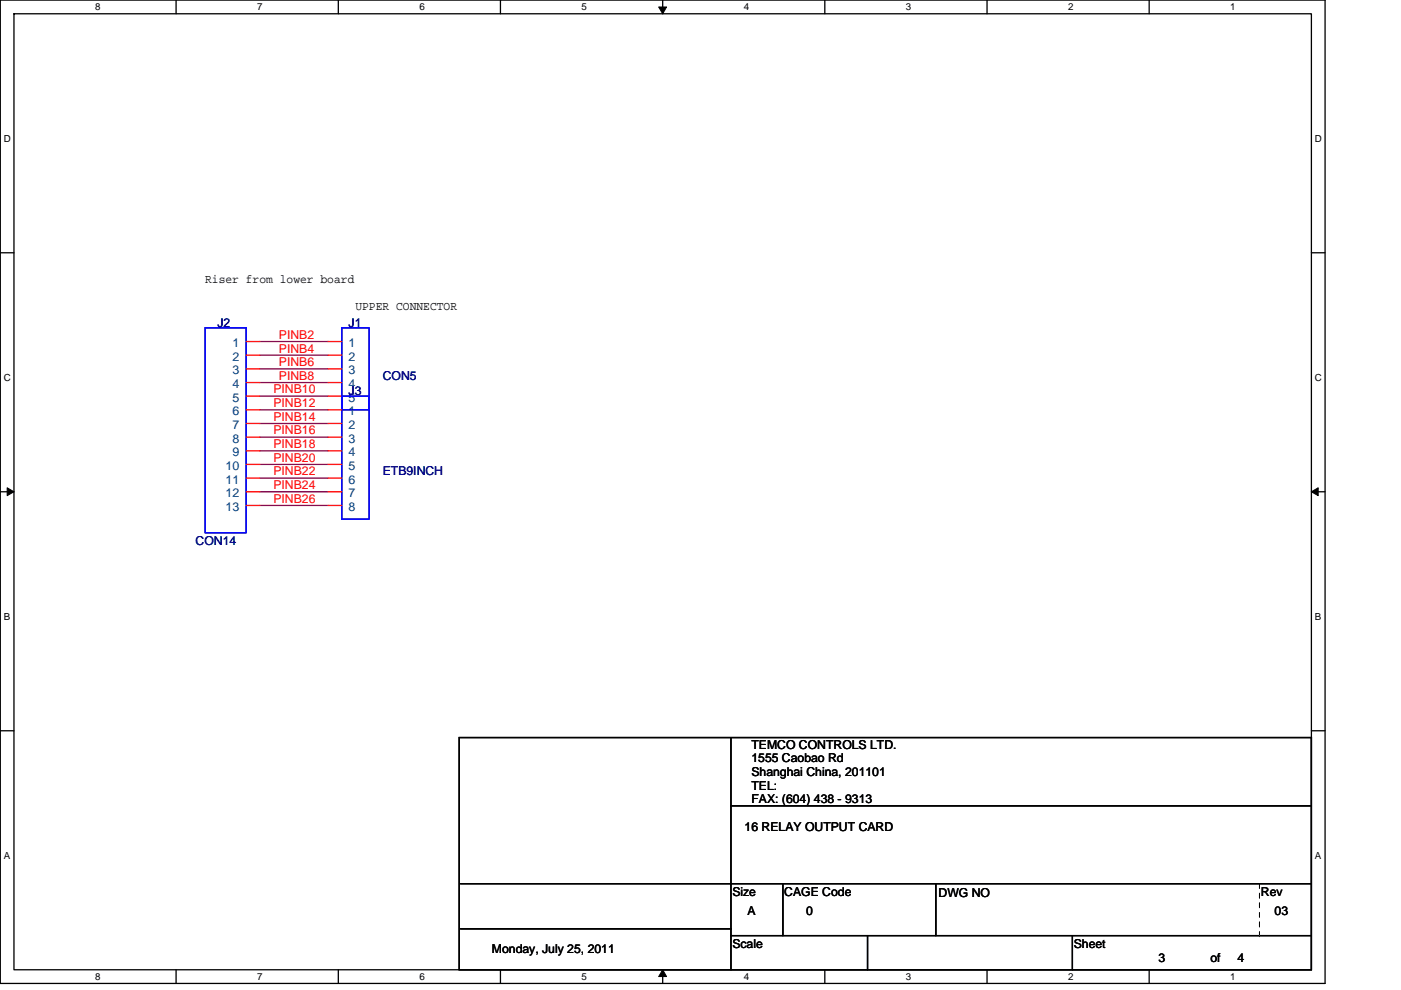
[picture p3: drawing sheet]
<svg xmlns="http://www.w3.org/2000/svg" width="297mm" height="210mm" viewBox="0 0 297 210" stroke-linecap="round" stroke-linejoin="round" font-family="sans-serif">
<path d="M.1 0h280.8v208.5h-280.8zM3 2.9h275v202.7h-275z" fill="none" stroke="#000" stroke-width=".28"/>
<g fill="#fff">
<path d="M20.1 .3h1.2v2.3h-1.2z"/>
<path d="M20.1 205.9h1.2v2.3h-1.2z"/>
</g>
<path d="M37.3 0v2.9M37.3 205.6v2.9" fill="none" stroke="#000" stroke-width=".28"/>
<g fill="#fff">
<path d="M54.5 .3h1.2v2.3h-1.2z"/>
<path d="M54.5 205.9h1.2v2.3h-1.2z"/>
</g>
<path d="M71.7 0v2.9M71.7 205.6v2.9" fill="none" stroke="#000" stroke-width=".28"/>
<g fill="#fff">
<path d="M88.9 .3h1.2v2.3h-1.2z"/>
<path d="M88.9 205.9h1.2v2.3h-1.2z"/>
</g>
<path d="M106.1 0v2.9M106.1 205.6v2.9" fill="none" stroke="#000" stroke-width=".28"/>
<g fill="#fff">
<path d="M123.3 .3h1.2v2.3h-1.2z"/>
<path d="M123.3 205.9h1.2v2.3h-1.2z"/>
</g>
<path d="M140.5 0v2.9M140.5 205.6v2.9" fill="none" stroke="#000" stroke-width=".28"/>
<path d="M139.7 1.5h1.6l-.8 1.4zM140.5 205.6l.8 1.5h-1.6z" fill="#000" stroke="#000" stroke-width=".21"/>
<g fill="#fff">
<path d="M157.7 .3h1.2v2.3h-1.2z"/>
<path d="M157.7 205.9h1.2v2.3h-1.2z"/>
</g>
<path d="M174.9 0v2.9M174.9 205.6v2.9" fill="none" stroke="#000" stroke-width=".28"/>
<g fill="#fff">
<path d="M192.1 .3h1.1v2.3h-1.1z"/>
<path d="M192.1 205.9h1.1v2.3h-1.1z"/>
</g>
<path d="M209.3 0v2.9M209.3 205.6v2.9" fill="none" stroke="#000" stroke-width=".28"/>
<g fill="#fff">
<path d="M226.5 .3h1.1v2.3h-1.1z"/>
<path d="M226.5 205.9h1.1v2.3h-1.1z"/>
</g>
<path d="M243.6 0v2.9M243.6 205.6v2.9" fill="none" stroke="#000" stroke-width=".28"/>
<g fill="#fff">
<path d="M260.8 .3h1.2v2.3h-1.2z"/>
<path d="M260.8 205.9h1.2v2.3h-1.2z"/>
<path d="M.8 28.3h1.5v2.3h-1.5z"/>
<path d="M278.8 28.3h1.5v2.3h-1.5z"/>
<path d="M.8 78.9h1.5v2.3h-1.5z"/>
<path d="M278.8 78.9h1.5v2.3h-1.5z"/>
</g>
<path d="M.1 53.6h2.9M278 53.6h2.9" fill="none" stroke="#000" stroke-width=".28"/>
<g fill="#fff">
<path d="M.8 129.6h1.4v2.3h-1.4z"/>
<path d="M278.8 129.6h1.4v2.3h-1.4z"/>
</g>
<path d="M.1 104.3h2.9M278 104.3h2.9" fill="none" stroke="#000" stroke-width=".28"/>
<path d="M1.5 103.4l1.5 .9-1.5 .8zM278 104.3l1.5-.9v1.7z" fill="#000" stroke="#000" stroke-width=".21"/>
<g fill="#fff">
<path d="M.8 180.3h1.4v2.3h-1.4z"/>
<path d="M278.8 180.3h1.4v2.3h-1.4z"/>
</g>
<path d="M.1 154.9h2.9M97.4 156.4h180.6v49.2h-180.6zM155 156.4v49.2M278 154.9h2.9M155 170.9h123M97.6 196.9h57.4M97.6 187.4h180.4M155 198.4h123M166 187.4v11M183.9 198.4v7.2M198.4 187.4v11M227.4 198.4v7.2" fill="none" stroke="#000" stroke-width=".28"/>
<g fill="none" stroke="#800040" stroke-width=".28">
<path d="M55.1 72.4h14.5M55.1 75.3h14.5M55.1 78.2h14.5M55.1 86.9h14.5M55.1 95.6h14.5M55.1 81.1h14.5M55.1 92.7h14.5M55.1 98.5h14.5M55.1 89.8h14.5M55.1 84h14.5M55.1 107.2h14.5M55.1 104.3h14.5"/>
<path d="M55.1 101.4h14.5"/>
</g>
<path d="M267 187.4v11M267 198.4h.1" fill="none" stroke="#fff" stroke-width=".21" stroke-dasharray="1 1 1 1 1 1 1 1"/>
<path d="M267 187.4v11M267 198.4h.1" fill="none" stroke="#000" stroke-width=".21" stroke-dasharray="1 1 1 1 1 1 1 1"/>
<path d="M43.5 69.5h8.7v43.4h-8.7zM72.5 69.5h5.7v17.4h-5.7zM72.5 84h5.7v26.1h-5.7z" fill="none" stroke="#00f" stroke-width=".28"/>
<g fill="none" stroke="#f00" stroke-width=".28">
<path d="M52.2 72.4h2.9M52.2 75.3h2.9M52.2 78.2h2.9M69.6 72.4h2.9M69.6 75.3h2.9M69.6 78.2h2.9M52.2 81.1h2.9M52.2 84h2.9M52.2 86.9h2.9M52.2 89.8h2.9M52.2 92.7h2.9M52.2 95.6h2.9"/>
<path d="M52.2 98.5h2.9M69.6 81.1h2.9M69.6 84h2.9M69.6 86.9h2.9M69.6 89.8h2.9M69.6 92.7h2.9M69.6 95.6h2.9M69.6 98.5h2.9M52.2 101.4h2.9M52.2 104.3h2.9M52.2 107.2h2.9M69.6 101.4h2.9"/>
<path d="M69.6 104.3h2.9M69.6 107.2h2.9"/>
</g>
<g font-size="2.6">
<text x="43.5" y="60">Riser from lower board</text>
<text x="75.3" y="65.8">UPPER CONNECTOR</text>
<text x="159.3" y="161.6">1555 Caobao Rd</text>
<text x="159.3" y="158.7">TEMCO CONTROLS LTD.</text>
<text x="159.3" y="164.5">Shanghai China, 201101</text>
<text x="159.3" y="167.4">TEL:</text>
<text x="159.3" y="170.3">FAX: (604) 438 - 9313</text>
<text x="157.9" y="176.1">16 RELAY OUTPUT CARD</text>
<text x="155.3" y="190">Size</text>
<text x="166.3" y="190">CAGE Code</text>
<text x="199" y="190.3">DWG NO</text>
<text x="267.3" y="190">Rev</text>
<text x="158.5" y="194">A</text>
<text x="170.9" y="194">0</text>
<text x="270.2" y="194">03</text>
<text x="104.3" y="202.1">Monday, July 25, 2011</text>
<text x="155.3" y="201">Scale</text>
<text x="227.7" y="201">Sheet</text>
<text x="245.6" y="203.9">3</text>
<text x="256.6" y="203.9">of</text>
<text x="262.4" y="203.9">4</text>
</g>
<g font-size="2.6" fill="#000080">
<text x="46.1" y="69.2">J2</text>
<text x="73.9" y="69.2">J1</text>
<text x="73.9" y="83.7">J3</text>
<text x="81.1" y="80.5">CON5</text>
<text x="81.1" y="100.8">ETB9INCH</text>
<text x="41.5" y="115.6">CON14</text>
</g>
<g font-size="2.6" fill="#f00">
<text x="59.1" y="71.8">PINB2</text>
<text x="59.1" y="74.7">PINB4</text>
<text x="59.1" y="77.6">PINB6</text>
<text x="58" y="83.4">PINB10</text>
<text x="59.1" y="80.5">PINB8</text>
<text x="58" y="86.3">PINB12</text>
<text x="58" y="89.2">PINB14</text>
<text x="58" y="95">PINB18</text>
<text x="58" y="92.1">PINB16</text>
<text x="58" y="97.9">PINB20</text>
<text x="58" y="100.8">PINB22</text>
<text x="58" y="106.6">PINB26</text>
<text x="58" y="103.7">PINB24</text>
</g>
<g font-size="2.6" fill="#004080">
<text x="49.3" y="73.6">1</text>
<text x="49.3" y="76.5">2</text>
<text x="73.9" y="73.6">1</text>
<text x="73.9" y="76.5">2</text>
<text x="49.3" y="79.4">3</text>
<text x="49.3" y="82.3">4</text>
<text x="73.9" y="79.4">3</text>
<text x="73.9" y="82.3">4</text>
<text x="49.3" y="85.2">5</text>
<text x="49.3" y="88.1">6</text>
<text x="73.9" y="85.2">5</text>
<text x="73.9" y="88.1">1</text>
<text x="49.3" y="91">7</text>
<text x="49.3" y="93.9">8</text>
<text x="73.9" y="91">2</text>
<text x="73.9" y="93.9">3</text>
<text x="47.8" y="99.6">10</text>
<text x="49.3" y="96.8">9</text>
<text x="73.9" y="96.8">4</text>
<text x="73.9" y="99.6">5</text>
<text x="47.8" y="102.5">11</text>
<text x="47.8" y="105.4">12</text>
<text x="73.9" y="102.5">6</text>
<text x="73.9" y="105.4">7</text>
<text x="47.8" y="108.3">13</text>
<text x="73.9" y="108.3">8</text>
</g>
<g font-size="2.1">
<text x="20.1" y="2.2">8</text>
<text x="54.5" y="2.2">7</text>
<text x="88.9" y="2.2">6</text>
<text x="123.3" y="2.2">5</text>
<text x="157.7" y="2.2">4</text>
<text x="192.1" y="2.2">3</text>
<text x="226.5" y="2.2">2</text>
<text x="260.8" y="2.2">1</text>
<text x=".8" y="30.1">D</text>
<text x="278.8" y="30.1">D</text>
<text x=".8" y="80.8">C</text>
<text x="278.8" y="80.8">C</text>
<text x=".8" y="131.4">B</text>
<text x="278.8" y="131.4">B</text>
<text x=".8" y="182.1">A</text>
<text x="278.8" y="182.1">A</text>
<text x="20.1" y="207.8">8</text>
<text x="54.5" y="207.8">7</text>
<text x="88.9" y="207.8">6</text>
<text x="123.3" y="207.8">5</text>
<text x="157.7" y="207.8">4</text>
<text x="192.1" y="207.8">3</text>
<text x="226.5" y="207.8">2</text>
<text x="260.8" y="207.8">1</text>
</g>
</svg>
